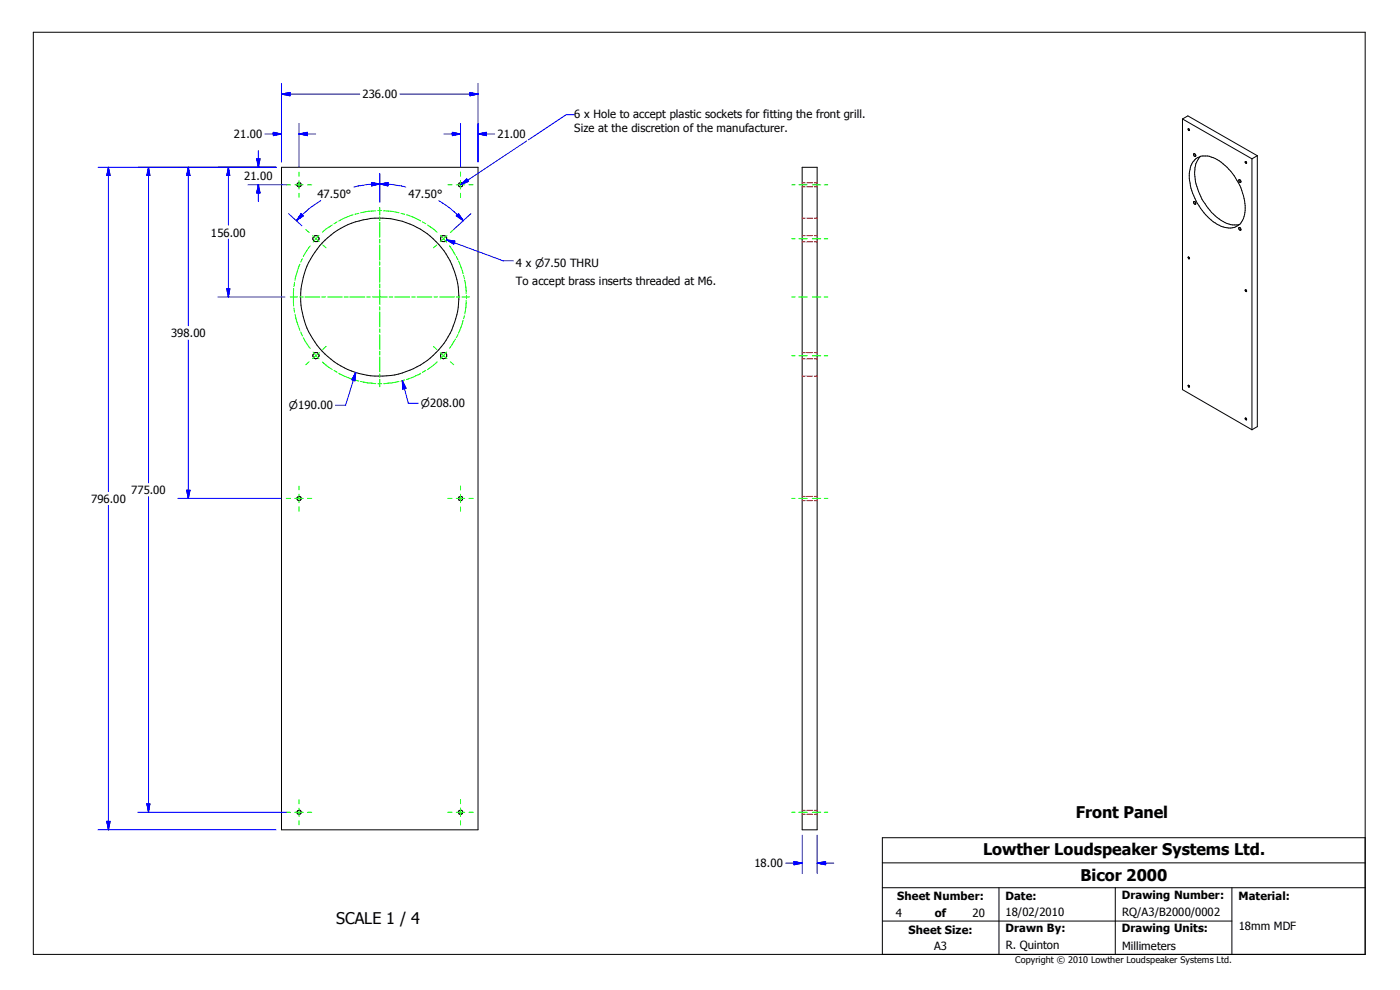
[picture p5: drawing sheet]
<svg xmlns="http://www.w3.org/2000/svg" width="420mm" height="297mm" viewBox="0 0 420 297" stroke-linecap="round" stroke-linejoin="round" font-family="sans-serif">
<g fill="none" stroke="#000" stroke-width=".3">
<path d="M10 9.7h399.4v276.3h-399.4zM354.6 35.7l1.6-1 20.8 12M354.6 35.7l20.8 11.9M354.6 35.7v81.1l20.8 12M356.3 38.6l.3 .1v.4l-.2-.1zM84.4 50.1h58.9v198.6h-58.9zM137.7 54.9l.7-.1 .3 .8a.64 .64 0 0 1-.6 .4 .64 .64 0 0 1-.6-.4zM240.5 50.1h4.5v198.6h-4.5zM358 46.1l.5 .2 .1 .5a.45 .45 0 0 1-.6-.1 .45 .45 0 0 1 0-.6zM358.3 47.9a4.6 4.6 0 0 1 5.5-.6 17.4 17.4 0 0 1 9.4 17 4.5 4.5 0 0 1-5.8 3.9 15.1 15.1 0 0 1-8.8-8 14 14 0 0 1-1.6-10.1l.6-1.5zM359.9 46.9a8.2 8.2 0 0 0-1.4 7.6 18.2 18.2 0 0 0 9.5 12.5l.6 .2a5.1 5.1 0 0 0 3.1 0M371.5 53.9l.4 .1 .2 .5a.45 .45 0 0 1-.6 0 .45 .45 0 0 1 0-.6z"/>
<path d="M373.4 48.4l.4 .2v.4l-.4-.3zM375.4 47.6v81.2M377 46.7v81.2l-1.6 .9M377 46.7l-1.6 .9M356.3 77.1h.3v.5l-.2-.1zM358 60.4l.4 .2 .2 .5a.5 .5 0 0 1-.6-.1 .5 .5 0 0 1 0-.6zM371.5 68.2l.4 .1 .2 .6a.5 .5 0 0 1-.6-.1 .5 .5 0 0 1 0-.6zM373.4 86.9l.4 .2v.3l-.4-.3zM356.4 115.4l.3 .4-.1 .2-.2-.1zM373.4 125.3l.4 .2v.3l-.4-.2zM89.2 149l.5-.2 .5 .1 .1 .8-.5 .3-.6-.2zM137.6 149l.5-.2 .5 .1 .1 .8a.65 .65 0 0 1-.9 .2 .65 .65 0 0 1-.2-.9z"/>
<path d="M264.6 258.6h144.8M409.4 251.1h-144.8v34.9M264.6 276h104.8M264.6 266h144.8M299.6 266v20M334.4 266v20M369.4 266v20"/>
<circle cx="89.7" cy="55.4" r=".64"/>
<circle cx="94.7" cy="71.5" r=".96"/>
<circle cx="133" cy="71.5" r=".95"/>
<circle cx="113.8" cy="89.1" r="23.7"/>
<circle cx="94.7" cy="106.6" r=".92"/>
<circle cx="133.1" cy="106.6" r=".92"/>
<circle cx="89.7" cy="243.4" r=".64"/>
<circle cx="138.1" cy="243.5" r=".64"/>
</g>
<g fill="none" stroke="#f00" stroke-width=".3">
<path d="M240.5 56h1M240.5 54.8h1M241.9 56h1.8M241.9 54.8h1.8M244.2 56h.8M244.2 54.8h.8M240.5 72.5h1M240.5 70.6h1M240.5 65.4h1M241.9 72.5h1.8M241.9 70.6h1.8M241.9 65.4h1.8"/>
<path d="M244.2 72.5h.8M244.2 70.6h.8M244.2 65.4h.8M240.5 107.5h1M240.5 105.7h1M240.5 112.7h1M241.9 107.5h1.8M241.9 105.7h1.8M241.9 112.7h1.8M244.2 107.5h.8M244.2 105.7h.8M244.2 112.7h.8"/>
<path d="M240.5 150h1M240.5 148.8h1M241.9 150h1.8M241.9 148.8h1.8M244.2 150h.8M244.2 148.8h.8M240.5 244h1M240.5 242.8h1M241.9 244h1.8M241.9 242.8h1.8M244.2 244h.8M244.2 242.8h.8"/>
</g>
<g fill="none" stroke="#0f0" stroke-width=".3">
<path d="M85.9 55.4h1.2M88.4 55.4h2.5M89.7 51.6v1.2M89.7 54.1v2.6M89.7 57.9v1.3M92.2 55.4h1.3M134.3 55.4h1.3M136.8 55.4h2.6M138.1 51.6v1.2M138.1 54.1v2.6M138.1 57.9v1.3M140.6 55.4h1.3"/>
<path d="M237.4 55.4h1M239.5 55.4h2.6M243.6 55.4h2.5M247.1 55.4h1.1M89.9 79.2l-1.4 4.8M90.7 77.5l-.5 1.1M91.7 68.8l1 .9M93 73.7l-2.1 3.2M93.7 70.6l2.1 1.8M95.7 70.5l-1.8 2.1M96.8 73.4l1 .9M99.7 67.4l-3 2.2"/>
<path d="M101.1 66.5l-.9 .6M105.9 64.4l-4.3 1.8M107.6 63.9l-1.2 .3M112.7 63.2l-2.5 .1-2.1 .5M113.3 63.1h1.2M113.9 62.2v2.2M113.9 65v1.1M113.9 66.6v4.5M113.9 71.7v1.1M113.9 73.4v4.5M113.9 78.4v1.1M115.1 63.2l2.5 .1 2 .5"/>
<path d="M120.2 63.9l1.1 .3M121.9 64.4l4.3 1.8M126.7 66.5l1 .6M128.2 67.4l2.9 2.2M131 73.4l-1 .9M132.1 70.5l1.8 2.1M134 70.6l-2 1.8M134.8 73.7l1.8 2.8M136.1 68.8l-1.1 .9M136.8 76.9l.5 .9M137.5 78.2l1.4 3.9M237.4 71.6h1"/>
<path d="M239.5 71.6h2.6M243.6 71.6h2.5M247.1 71.6h1.1M87 89h2.2M88 89.3l.1 2.4M88.1 86.5l-.1 2.5M88.1 92.3l.2 1.3M88.3 84.6l-.2 1.3M88.5 94.2l1.4 4.8M89.8 89h1.1M90.2 99.5l.5 1.2M91.4 89h4.5"/>
<path d="M96.5 89h1.1M98.2 89h4.5M103.2 89h1.2M104.9 89h4.5M110 89h1.1M111.7 89h4.5M113.9 80.1v4.5M113.9 85.1v1.2M113.9 86.8v4.5M113.9 91.9v1.1M113.9 93.5v4.5M113.9 98.6v1.1"/>
<path d="M116.7 89h1.1M118.4 89h4.5M123.4 89h1.1M125.1 89h4.4M130.1 89h1.1M131.8 89h4.5M136.8 89h1.1M138.5 89h2.3M138.9 96l-1.4 3.8M139 82.6l.3 1M139.3 94.6l-.3 .9M139.4 84l.4 4.1"/>
<path d="M139.8 90l-.4 4.1M139.9 88.6v.9M237.4 89h1M239.5 89h2.6M243.6 89h2.5M247.1 89h1.1M90.9 101.2l2.1 3.2M92.7 108.4l-1 .9M93.9 105.5l.8 1.1M94.7 106.6l-1 .9M94.7 106.6l1 .9M95.8 105.7l-1.1 .9"/>
<path d="M96.7 108.5l3 2.3M97.8 103.8l-1 .9M100.2 111l.9 .6M101.6 111.9l4.3 1.8M106.4 113.9l1.2 .3M108.1 114.3l4.6 .7M113.3 115h1.2M113.9 100.3v4.4M113.9 105.3v1.1M113.9 106.9v4.5M113.9 112v1.1M113.9 113.6v2.3"/>
<path d="M119.6 114.3l-4.5 .7M121.3 113.9l-1.1 .3M126.2 111.9l-4.3 1.8M127.7 111l-1 .6M130 103.8l1 .9M131.1 108.5l-2.9 2.3M132 105.7l1 .9M133 106.6l1 .9M133 106.6l-.9 .9M133.9 105.5l-.9 1.1M135 108.4l1.1 .9M136.6 101.6l-1.8 2.8"/>
<path d="M137.3 100.3l-.5 .9M237.4 106.6h1M239.5 106.6h2.6M243.6 106.6h2.5M247.1 106.6h1.1M85.9 149.4h1.2M88.4 149.4h2.5M89.7 145.6v1.2M89.7 148.1v2.5M89.7 151.9v1.3M92.2 149.4h1.3M134.3 149.4h1.3"/>
<path d="M136.8 149.4h2.6M138.1 145.6v1.2M138.1 148.1v2.5M138.1 151.9v1.3M140.6 149.4h1.3M237.4 149.4h1M239.5 149.4h2.6M243.6 149.4h2.5M247.1 149.4h1.1M89.7 239.6v1.3M138.1 239.6v1.3M85.9 243.4h1.2"/>
<path d="M88.4 243.4h2.5M89.7 242.2v2.5M89.7 246v1.2M92.2 243.4h1.3M134.3 243.4h1.3M136.8 243.4h2.6M138.1 242.2v2.5M138.1 246v1.2M140.6 243.4h1.3M237.4 243.4h1M239.5 243.4h2.6M243.6 243.4h2.5"/>
<path d="M247.1 243.4h1.1"/>
</g>
<g fill="none" stroke="#00f" stroke-width=".3">
<path d="M82 39.6l2.4 .5-2.4 .6zM84.4 25v23.5M84.4 28.2h23.5M84.4 28.2l2.6-.5v1zM89.7 37v13M119.9 28.2h23.4M135.6 39.6l2.5 .5-2.5 .6zM138.1 37v13M140.9 27.7l2.4 .5-2.4 .5zM143.3 25v23.5M172.2 34.4h-2.4l-11.4 7.5M29.4 50.1h53.4"/>
<path d="M32.5 50.1l.5 2.5h-1zM32.5 50.1v97.2M44.5 50.1l.5 2.5h-1zM44.5 50.1v94.6M56.5 50.1v47.5M56.5 50.1l.5 2.5h-1zM68.5 50.1l.4 2.5h-.9zM68.5 50.1v17.4M74.3 55.4h11.6M77 47.6h1l-.5 2.5zM77.5 45.1v5M77.5 55.4v5"/>
<path d="M77.5 55.4l.5 2.4h-1zM79.4 40.1h5M89.7 40.1h5M89.7 40.1l2.5-.5v1.1zM111.4 54.7l2.5 .4-2.5 .6zM113.9 55.1l-3.8 .2-4 .8M113.9 52v8.6M113.9 55.1l3.8 .2 4 .8M113.9 55.1l2.5-.4-.1 1zM133.1 40.1h5M138.2 55.3l1.8-1.7 .5 .8-2.2 .9M143.3 40.1h5"/>
<path d="M143.3 40.1l2.6-.5v1.1zM157.9 42.3l-19.6 13M68.5 71.6v17.4M86.5 64l4 3.7M90.3 64l.6 .7-2 1.4zM96.2 60.1l-3.5 2.4-3.8 3.6M131.6 60.1l3.4 2.4 3.9 3.6M133.9 71.9l17 6.3h3M133.9 71.9l2.5 .3-.3 1zM137.5 64l1.4 2.1-2.1-1.4zM141.2 64l-5.1 4.8M65.3 89h20.1"/>
<path d="M68 86.5h.9l-.4 2.5zM56.5 101.9v47.5M106.7 111.6l-.8 2.4M106.7 111.6l-.3 2.5-.9-.3zM106.7 111.6l-3.1 9.8h-3M120.6 114.1l.6 2.4M120.6 114.1l1.2 2.2-1.1 .3zM120.6 114.1l1.8 6.7h3M32.5 151.5v97.2M44.5 148.9v94.5M53.3 149.4h30.9M56 146.9h1l-.5 2.5z"/>
<path d="M29.4 248.7h53.4M32 246.1h1l-.5 2.6zM41.3 243.4h44.6M44 240.9h1l-.5 2.5zM235.5 258.7h5M238.1 258.2l2.4 .5-2.4 .5zM240.5 250.3v11.5M245 258.7h5M245 258.7l2.6-.5v1zM245 250.3v11.5"/>
</g>
<g fill="#00f" stroke="#00f" stroke-width=".3">
<path d="M77 47.6h1l-.5 2.5z" fill-rule="evenodd"/>
<path d="M77.5 55.4l.5 2.4h-1z" fill-rule="evenodd"/>
<path d="M56.5 50.1l.5 2.5h-1z" fill-rule="evenodd"/>
<path d="M56 146.9h1l-.5 2.5z" fill-rule="evenodd"/>
<path d="M44.5 50.1l.5 2.5h-1z" fill-rule="evenodd"/>
<path d="M44 240.9h1l-.5 2.5z" fill-rule="evenodd"/>
<path d="M32.5 50.1l.5 2.5h-1z" fill-rule="evenodd"/>
<path d="M32 246.1h1l-.5 2.6z" fill-rule="evenodd"/>
<path d="M82 39.6l2.4 .5-2.4 .6z" fill-rule="evenodd"/>
<path d="M89.7 40.1l2.5-.5v1.1z" fill-rule="evenodd"/>
<path d="M143.3 40.1l2.6-.5v1.1z" fill-rule="evenodd"/>
<path d="M135.6 39.6l2.5 .5-2.5 .6z" fill-rule="evenodd"/>
<path d="M140.9 27.7l2.4 .5-2.4 .5z" fill-rule="evenodd"/>
<path d="M84.4 28.2l2.6-.5v1z" fill-rule="evenodd"/>
<path d="M90.3 64l.6 .7-2 1.4z" fill-rule="evenodd"/>
<path d="M111.4 54.7l2.5 .4-2.5 .6z" fill-rule="evenodd"/>
<path d="M113.9 55.1l2.5-.4-.1 1z" fill-rule="evenodd"/>
<path d="M137.5 64l1.4 2.1-2.1-1.4z" fill-rule="evenodd"/>
<path d="M68.5 50.1l.4 2.5h-.9z" fill-rule="evenodd"/>
<path d="M68 86.5h.9l-.4 2.5z" fill-rule="evenodd"/>
<path d="M106.7 111.6l-.3 2.5-.9-.3z" fill-rule="evenodd"/>
<path d="M120.6 114.1l1.2 2.2-1.1 .3z" fill-rule="evenodd"/>
<path d="M138.1 55.4l1.9-1.8 .5 .8z" fill-rule="evenodd"/>
<path d="M238.1 258.2l2.4 .5-2.4 .5z" fill-rule="evenodd"/>
<path d="M245 258.7l2.6-.5v1z" fill-rule="evenodd"/>
<path d="M133.9 71.9l2.5 .3-.3 1z" fill-rule="evenodd"/>
</g>
<g font-size="4.8">
<text x="322.6" y="245.2">Front Panel</text>
<text x="294.8" y="256.2">Lowther Loudspeaker Systems Ltd.</text>
<text x="324" y="264.1">Bicor 2000</text>
<text x="100.8" y="276.8">SCALE 1 / 4</text>
</g>
<g font-size="3.4">
<text x="108.7" y="29.5">236.00</text>
<text x="172.2" y="35.4">6 x Hole to accept plastic sockets for fitting the front grill.</text>
<text x="70.1" y="41.4">21.00</text>
<text x="149.2" y="41.4">21.00</text>
<text x="172.2" y="39.5">Size at the discretion of the manufacturer.</text>
<text x="73.2" y="54">21.00</text>
<text x="95.2" y="59.3">47.50°</text>
<text x="122.5" y="59.3">47.50°</text>
<text x="63.2" y="70.9">156.00</text>
<text x="154.7" y="79.9">4 x ⌀7.50 THRU</text>
<text x="154.7" y="85.4">To accept brass inserts threaded at M6.</text>
<text x="51.3" y="101">398.00</text>
<text x="39.3" y="148">775.00</text>
<text x="27.3" y="150.6">796.00</text>
<text x="226.2" y="259.9">18.00</text>
<text x="269.1" y="269.8">Sheet Number:</text>
<text x="301.5" y="269.8">Date:</text>
<text x="336.4" y="269.5">Drawing Number:</text>
<text x="371.3" y="269.8">Material:</text>
<text x="268.6" y="274.8">4</text>
<text x="280.3" y="274.8">of</text>
<text x="291.6" y="274.8">20</text>
<text x="301.5" y="274.6">18/02/2010</text>
<text x="336.5" y="274.5">RQ/A3/B2000/0002</text>
<text x="272.5" y="279.8">Sheet Size:</text>
<text x="301.5" y="279.4">Drawn By:</text>
<text x="336.4" y="279.4">Drawing Units:</text>
<text x="371.4" y="278.8">18mm MDF</text>
<text x="280.1" y="284.7">A3</text>
<text x="301.6" y="284.5">R. Quinton</text>
<text x="336.5" y="284.7">Millimeters</text>
</g>
<g font-size="3.2">
<text x="86.6" y="122.6">⌀190.00</text>
<text x="126.2" y="122">⌀208.00</text>
</g>
<text font-size="2.7" x="304.4" y="288.6">Copyright © 2010 Lowther Loudspeaker Systems Ltd.</text>
</svg>
